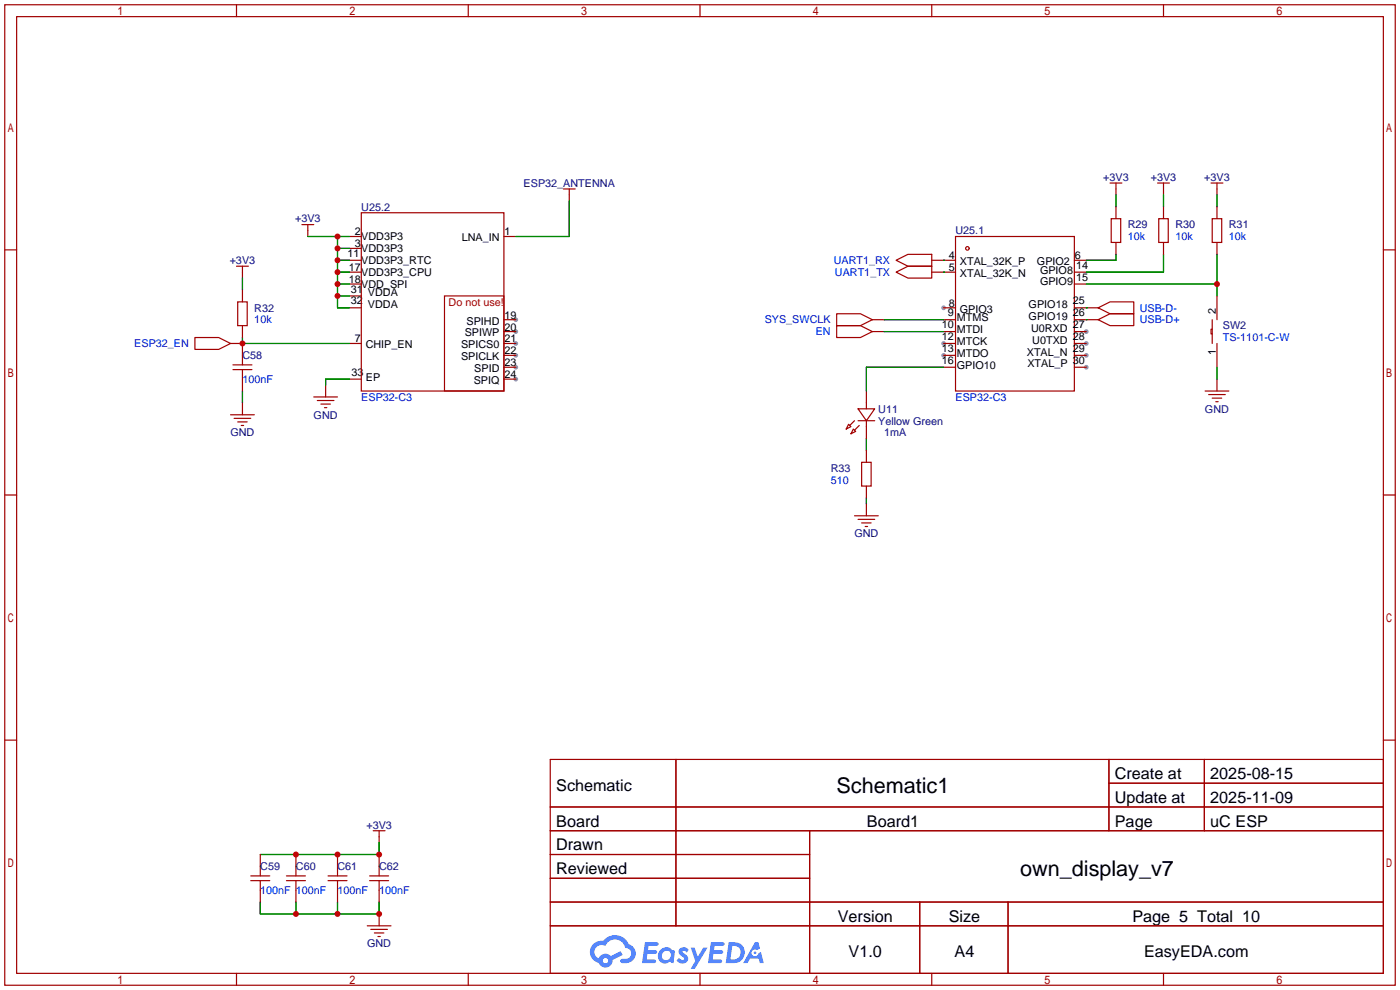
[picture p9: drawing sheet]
<svg xmlns="http://www.w3.org/2000/svg" width="299mm" height="212mm" viewBox="0 0 299 212" stroke-linecap="round" stroke-linejoin="round" font-family="sans-serif">
<g fill="#999">
<circle cx="201.7" cy="65.8" r=".51"/>
<circle cx="201.7" cy="73.4" r=".51"/>
<circle cx="201.7" cy="75.9" r=".51"/>
<circle cx="232.2" cy="70.9" r=".51"/>
<circle cx="232.2" cy="73.4" r=".51"/>
<circle cx="232.2" cy="75.9" r=".51"/>
<circle cx="232.2" cy="78.5" r=".51"/>
<circle cx="110.2" cy="68.3" r=".51"/>
<circle cx="110.2" cy="70.9" r=".51"/>
<circle cx="110.2" cy="73.4" r=".51"/>
<circle cx="110.2" cy="75.9" r=".51"/>
<circle cx="110.2" cy="78.5" r=".51"/>
<circle cx="110.2" cy="81" r=".51"/>
</g>
<g fill="none" stroke="#a10000" stroke-width=".25">
<path d="M1 1h297.2v209.6h-297.2zM3.6 3.6h292.1v204.4h-292.1zM50.5 1v2.6M100.1 1v2.6M149.6 1v2.6M199.1 1v2.6M248.7 1v2.6M1 53.4h2.6M295.7 53.4h2.5M1 105.8h2.6M295.7 105.8h2.5M1 158.2h2.6"/>
<path d="M295.7 158.2h2.5M117.6 162.3h178.1v45.7h-178.1zM117.6 172.5h178.1M117.6 177.5h178.1M144.5 162.3v35.6M173 177.5v30.5M237 162.3v15.2M237 167.4h58.7M257.4 162.3v15.2M117.6 182.6h55.4M117.6 192.8h178.1M117.6 187.7h55.4"/>
<path d="M117.6 197.9h178.1M196.6 192.8v15.2M215.4 192.8v15.2M50.5 208v2.6M100.1 208v2.6M149.6 208v2.6M199.1 208v2.6M248.7 208v2.6"/>
</g>
<g fill="#5487ff">
<path d="M145.3 202.7a1.3 1.3 0 0 1 1.9 .3l-.4 .6a.54 .54 0 0 0-.9-.2l.1 .2a1.34 1.34 0 0 1 .9 1.8 1.47 1.47 0 0 1-2.3-.1l.5-.6 .8 .5a.31 .31 0 0 0 .4-.3 .31 .31 0 0 0-.3-.4 1.12 1.12 0 0 1-.7-1.8z"/>
<path d="M147.6 202.5h.9l.6 2 1.2-2h.9l-2.7 4.6h-.9l1-1.7z"/>
<path d="M137.8 201.4h1.7a1.31 1.31 0 0 1 1.2 .2 .4 .4 0 0 1-.3 .5l-1.8 .1-.1 .9h1.6a.4 .4 0 0 1 .4 .4 .4 .4 0 0 1-.5 .4h-1.6l-.2 1.2h1.4a.46 .46 0 0 1 .5 0 .46 .46 0 0 1 .1 .5l-.4 .2h-2.6z"/>
<path d="M151.9 201.4h1.7a1.32 1.32 0 0 1 1.2 .2 .39 .39 0 0 1-.3 .5l-1.8 .1-.1 .9h1.6a.4 .4 0 0 1 .4 .4 .4 .4 0 0 1-.4 .4h-1.7l-.2 1.2h1.4a.46 .46 0 0 1 .5 0 .46 .46 0 0 1 .1 .5l-.4 .2h-2.6z"/>
<path d="M161.3 201.4h.8l.3 1.3-.6 .4a.75 .75 0 0 0-1.1 .3 .75 .75 0 0 0 .5 1 .75 .75 0 0 0 .9-.7l.5-.2 .6 2.3h-.8l-.3-.9h-1.8l-.5 .9h-1z"/>
<path d="M155.7 201.4l-.6 4.4h1.5a2.27 2.27 0 0 0 2.6-2.2 2.27 2.27 0 0 0-2.7-2.2zM156.5 202.1a1.5 1.5 0 0 1 1.8 1.6 1.5 1.5 0 0 1-1.9 1.4h-.3z"/>
<path d="M141.2 203a1.6 1.6 0 0 0-.3 2.3 1.6 1.6 0 0 0 2.3 .2l.7 .3 .3-2.4-.1-.3-.5-.1a1.58 1.58 0 0 0-2.4 0zM141.8 203.5a.98 .98 0 0 1 1.6 .4 .98 .98 0 0 1-1.1 1.3 .94 .94 0 0 1-.9-.7 .94 .94 0 0 1 .4-1z"/>
<path d="M126.8 201.8a2.37 2.37 0 0 0 1.1 4 1.54 1.54 0 0 0 1.8 1 1.54 1.54 0 0 0 1.2-1.6l2.2-1.1-.5-.8-2 1a1.57 1.57 0 0 0-2.7 .5 1.5 1.5 0 0 1-.7-2.1 1.5 1.5 0 0 1 2.2-.5 2.23 2.23 0 0 1 2.3-1.4 2.23 2.23 0 0 1 2 1.8 1.16 1.16 0 0 1 1.2 1.1 1.16 1.16 0 0 1-1.1 1.2h-.7a.47 .47 0 0 0-.5 .4 .47 .47 0 0 0 .4 .5 2.17 2.17 0 0 0 2.5-.9 2.17 2.17 0 0 0-.3-2.7l-.8-.4a3.2 3.2 0 0 0-5.5-.7l-1.1 .1zM128.8 205.3a.6 .6 0 0 1 1.2 0 .6 .6 0 0 1-1.2 0z"/>
<circle cx="161.4" cy="203.6" r=".28"/>
</g>
<g fill="none" stroke="#a10000" stroke-width=".25">
<path d="M237.2 39.1h2.6M238.5 39.1v2.6M247.4 39.1h2.5M248.7 39.1v2.6M258.8 39.1h2.6M260.1 39.1v2.6M50.5 56.9h2.6M51.8 56.9v2.5M64.5 48h2.6M65.8 48v2.5M74.7 55.6h2.5M74.7 58.2h2.5"/>
<path d="M74.7 50.5h2.5M74.7 53.1h2.5M77.2 45.5h30.5v38.1h-30.5zM107.7 50.5h2.5M120.4 40.4h2.5M121.7 40.4v2.5M191.5 55.6l2.6-1.2h5v2.5h-5zM191.5 58.2l2.6-1.3h5v2.5h-5zM199.1 55.6h5.1M199.1 58.2h5.1M204.2 50.5h25.4v33.1h-25.4zM229.6 55.6h2.6"/>
<path d="M229.6 58.2h2.6M237.5 46.7h2v5.1h-2zM238.5 44.2v2.5M238.5 51.8v2.6M247.6 46.7h2.1v5.1h-2.1zM248.7 44.2v2.5M248.7 51.8v2.6M259.1 46.7h2v5.1h-2zM260.1 44.2v2.5M260.1 51.8v2.6M41.7 72.1h5l2.6 1.3-2.6 1.3h-5zM49.3 73.4h2.5v4.6"/>
<path d="M49.8 78h4M49.8 79h4M50.8 64.5h2v5.1h-2zM51.8 62v2.5M51.8 69.6v2.5M51.8 79v4.6M74.7 65.8h2.5M74.7 73.4h2.5M74.7 60.7h2.5M74.7 63.2h2.5M95 63.2h12.7v20.4h-12.7zM107.7 68.3h2.5"/>
<path d="M107.7 70.9h2.5M107.7 73.4h2.5M107.7 75.9h2.5M107.7 78.5h2.5M178.8 67.1h5.1l2.5 1.2-2.5 1.3h-5.1zM178.8 69.6h5.1l2.5 1.3-2.5 1.2h-5.1zM186.4 68.3h2.6M186.4 70.9h2.6M201.7 65.8h2.5M201.7 68.3h2.5M201.7 70.9h2.5M201.7 73.4h2.5"/>
<path d="M201.7 75.9h2.5M201.7 78.5h2.5M229.6 65.8h5.1M229.6 68.3h5.1M229.6 70.9h2.6M229.6 73.4h2.6M229.6 75.9h2.6M229.6 60.7h2.6M229.6 78.5h2.6M234.7 68.3l2.5-1.2h5.1v2.5h-5.1zM234.7 65.8l2.5-1.3h5.1v2.6h-5.1zM259.1 70.4h-.3v1h.3"/>
<path d="M259.1 68.3v5.1M260.1 63.2v5.1M260.1 73.4v5.1M49.3 88.6h5.1M50 89.4h3.6M50.8 90.2h2M51.6 90.9h.5M51.8 86.1v2.5M67.1 84.8h5M67.8 85.6h3.6M68.6 86.4h2M69.3 87.1h.5"/>
<path d="M69.6 82.3v2.5M74.7 81h2.5M107.7 81h2.5M181.4 90.7l.5 .5-1.1 .5zM182.4 91.7l.5 .5-1 .5zM182.6 89.9l-1 1M183.4 87.4h3.5l-1.7 2.5zM183.4 89.9h3.5M183.6 90.9l-1 1M184.1 98.8h2.1v5.1h-2.1zM185.2 83.6v3.8M185.2 89.9v3.8"/>
<path d="M185.2 96.3v2.5M257.6 83.6h5M258.3 84.3h3.6M259.1 85.1h2M259.8 85.9h.5M260.1 81v2.6M182.6 110.2h5.1M183.4 111h3.5M184.1 111.8h2.1M184.9 112.5h.5M185.2 103.9v2.5M185.2 107.7v2.5"/>
<path d="M79.8 177.5h2.5M81 177.5v2.6M53.6 187.2h4.1M53.6 188.2h4.1M55.6 182.6v4.6M55.6 188.2v4.6M61.2 187.2h4.1M61.2 188.2h4.1M63.2 182.6v4.6M63.2 188.2v4.6M70.1 187.2h4.1M70.1 188.2h4.1"/>
<path d="M72.1 182.6v4.6M72.1 188.2v4.6M78.5 197.9h5.1M79 187.2h4.1M79 188.2h4.1M79.2 198.6h3.6M80 199.4h2M81 182.6v4.6M81 188.2v4.6M81 195.3v2.6M80.8 200.2h.5"/>
<circle cx="206.8" cy="53.1" r=".38"/>
</g>
<g fill="none" stroke="#008700" stroke-width=".25">
<path d="M51.8 59.4v2.6M65.8 50.5h8.9M72.1 50.5v15.3h2.6M72.1 58.2h2.6M72.1 55.6h2.6M72.1 53.1h2.6M121.7 42.9v7.6h-11.5M201.7 55.6h.1M201.7 58.2h.1M238.5 54.4v1.2h-6.3M238.5 41.7v2.5M248.7 54.4v3.8h-16.5"/>
<path d="M248.7 41.7v2.5M260.1 41.7v2.5M260.1 54.4v8.8M51.8 72.1v1.3h22.9M72.1 63.2h2.6M72.1 60.7h2.6M189 68.3h12.7M189 70.9h12.7M201.7 78.5h-16.5v5.1M232.2 68.3h.1M232.2 65.8h.1M232.2 60.7h27.9"/>
<path d="M260.1 78.5v2.5M51.8 83.6v2.5M74.7 81h-5.1v1.3M185.2 93.7v2.6M185.2 106.4v1.3M55.6 192.8v2.5h25.4v-2.5M63.2 192.8v2.5M72.1 192.8v2.5M81 180.1v2.5h-25.4"/>
</g>
<g fill="#c00">
<circle cx="63.2" cy="195.3" r=".63"/>
<circle cx="72.1" cy="195.3" r=".63"/>
<circle cx="81" cy="195.3" r=".63"/>
<circle cx="72.1" cy="50.5" r=".63"/>
<circle cx="72.1" cy="53.1" r=".63"/>
<circle cx="72.1" cy="55.6" r=".63"/>
<circle cx="72.1" cy="58.2" r=".63"/>
<circle cx="72.1" cy="60.7" r=".63"/>
<circle cx="72.1" cy="63.2" r=".63"/>
<circle cx="63.2" cy="182.6" r=".63"/>
<circle cx="72.1" cy="182.6" r=".63"/>
<circle cx="81" cy="182.6" r=".63"/>
<circle cx="260.1" cy="60.7" r=".63"/>
<circle cx="51.8" cy="73.4" r=".63"/>
</g>
<g font-size="4.6">
<text x="178.8" y="169.4">Schematic1</text>
<text x="218" y="187.2">own_display_v7</text>
</g>
<g font-size="3.5">
<text x="238.3" y="166.5">Create at</text>
<text x="258.7" y="166.5">2025-08-15</text>
<text x="118.9" y="169.1">Schematic</text>
<text x="238.3" y="171.6">Update at</text>
<text x="258.7" y="171.6">2025-11-09</text>
<text x="118.9" y="176.7">Board</text>
<text x="185.3" y="176.7">Board1</text>
<text x="238.3" y="176.7">Page</text>
<text x="258.7" y="176.7">uC ESP</text>
<text x="118.9" y="181.8">Drawn</text>
<text x="118.9" y="186.8">Reviewed</text>
<text x="179.1" y="197">Version</text>
<text x="202.8" y="197">Size</text>
<text x="242" y="197">Page 5 Total 10</text>
<text x="181.4" y="204.6">V1.0</text>
<text x="204" y="204.6">A4</text>
<text x="244.5" y="204.6">EasyEDA.com</text>
</g>
<g font-size="2.3" fill="#000080">
<text x="111.9" y="39.9">ESP32_ANTENNA</text>
<text x="235.8" y="38.7">+3V3</text>
<text x="245.9" y="38.7">+3V3</text>
<text x="257.4" y="38.7">+3V3</text>
<text x="63.1" y="47.5">+3V3</text>
<text x="77.2" y="45">U25.2</text>
<text x="204.2" y="50.1">U25.1</text>
<text x="241" y="48.8">R29</text>
<text x="251.2" y="48.8">R30</text>
<text x="262.6" y="48.8">R31</text>
<text x="49.1" y="56.4">+3V3</text>
<text x="54.4" y="66.6">R32</text>
<text x="261.4" y="70.4">SW2</text>
<text x="51.8" y="76.8">C58</text>
<text x="67" y="89.5">GND</text>
<text x="187.7" y="88.2">U11</text>
<text x="257.5" y="88.2">GND</text>
<text x="49.3" y="93.3">GND</text>
<text x="187.7" y="90.7">Yellow Green</text>
<text x="189" y="93.3">1mA</text>
<text x="177.5" y="100.9">R33</text>
<text x="182.6" y="114.9">GND</text>
<text x="78.3" y="177.1">+3V3</text>
<text x="55.6" y="186">C59</text>
<text x="63.2" y="186">C60</text>
<text x="72.1" y="186">C61</text>
<text x="81" y="186">C62</text>
<text x="78.5" y="202.5">GND</text>
</g>
<g font-size="2.3">
<text x="75.8" y="50.3">2</text>
<text x="75.8" y="52.9">3</text>
<text x="77.2" y="51.4">VDD3P3</text>
<text x="77.2" y="53.9">VDD3P3</text>
<text x="98.7" y="51.6">LNA_IN</text>
<text x="107.8" y="50.3">1</text>
<text x="74.3" y="54.9">11</text>
<text x="74.5" y="57.9">17</text>
<text x="77.2" y="56.4">VDD3P3_RTC</text>
<text x="77.2" y="59">VDD3P3_CPU</text>
<text x="202.8" y="55.4">4</text>
<text x="202.8" y="57.9">5</text>
<text x="205.2" y="56.7">XTAL_32K_P</text>
<text x="205.2" y="59.2">XTAL_32K_N</text>
<text x="221.6" y="56.7">GPIO2</text>
<text x="222.3" y="58.5">GPIO8</text>
<text x="229.7" y="55.4">6</text>
<text x="230" y="57.4">14</text>
<text x="230" y="60">15</text>
<text x="74.5" y="60.5">18</text>
<text x="75" y="62.5">31</text>
<text x="75" y="65.1">32</text>
<text x="77.2" y="61.5">VDD_SPI</text>
<text x="78.6" y="63.3">VDDA</text>
<text x="78.6" y="65.8">VDDA</text>
<text x="202.8" y="65.6">8</text>
<text x="219.8" y="65.8">GPIO18</text>
<text x="222.3" y="61">GPIO9</text>
<text x="229.3" y="65.1">25</text>
<text x="99.3" y="71.9">SPIWP</text>
<text x="99.7" y="69.4">SPIHD</text>
<text x="107.8" y="68.1">19</text>
<text x="107.8" y="70.6">20</text>
<text x="201.3" y="70.1">10</text>
<text x="202.6" y="67.6">9</text>
<text x="204.5" y="68.6">MTMS</text>
<text x="204.5" y="71.2">MTDI</text>
<text x="205.2" y="66.8">GPIO3</text>
<text x="219.8" y="68.4">GPIO19</text>
<text x="220.4" y="70.9">U0RXD</text>
<text x="229.3" y="67.6">26</text>
<text x="229.3" y="70.1">27</text>
<text x="259.9" y="67.1" transform="rotate(-90 259.9 67.1)">2</text>
<text x="75.8" y="73.2">7</text>
<text x="78.2" y="74.4">CHIP_EN</text>
<text x="98.5" y="74.4">SPICS0</text>
<text x="98.5" y="77">SPICLK</text>
<text x="107.8" y="73.2">21</text>
<text x="107.8" y="75.7">22</text>
<text x="201.3" y="72.7">12</text>
<text x="201.3" y="75.2">13</text>
<text x="201.3" y="77.8">16</text>
<text x="204.5" y="73.7">MTCK</text>
<text x="204.5" y="76.2">MTDO</text>
<text x="219.5" y="76">XTAL_N</text>
<text x="220.6" y="73.5">U0TXD</text>
<text x="229.3" y="72.7">28</text>
<text x="229.3" y="75.2">29</text>
<text x="229.3" y="77.8">30</text>
<text x="259.9" y="76" transform="rotate(-90 259.9 76)">1</text>
<text x="75.1" y="80.3">33</text>
<text x="78.2" y="81.3">EP</text>
<text x="101.2" y="82.1">SPIQ</text>
<text x="101.4" y="79.5">SPID</text>
<text x="107.8" y="78.3">23</text>
<text x="107.8" y="80.8">24</text>
<text x="204.5" y="78.8">GPIO10</text>
<text x="219.6" y="78.5">XTAL_P</text>
</g>
<g font-size="2.3" fill="#00f">
<text x="241" y="51.4">10k</text>
<text x="251.2" y="51.4">10k</text>
<text x="262.6" y="51.4">10k</text>
<text x="178.2" y="56.4">UART1_RX</text>
<text x="178.4" y="59">UART1_TX</text>
<text x="54.4" y="69.1">10k</text>
<text x="163.4" y="69.1">SYS_SWCLK</text>
<text x="174.3" y="71.7">EN</text>
<text x="243.6" y="69.1">USB-D+</text>
<text x="243.6" y="66.6">USB-D-</text>
<text x="28.7" y="74.2">ESP32_EN</text>
<text x="261.4" y="72.9">TS-1101-C-W</text>
<text x="51.8" y="81.8">100nF</text>
<text x="77.2" y="85.6">ESP32-C3</text>
<text x="204.2" y="85.6">ESP32-C3</text>
<text x="177.5" y="103.4">510</text>
<text x="55.6" y="191.1">100nF</text>
<text x="63.2" y="191.1">100nF</text>
<text x="72.1" y="191.1">100nF</text>
<text x="81" y="191.1">100nF</text>
</g>
<text font-size="2.3" fill="#a00000" x="95.9" y="65.3">Do not use!</text>
</svg>
